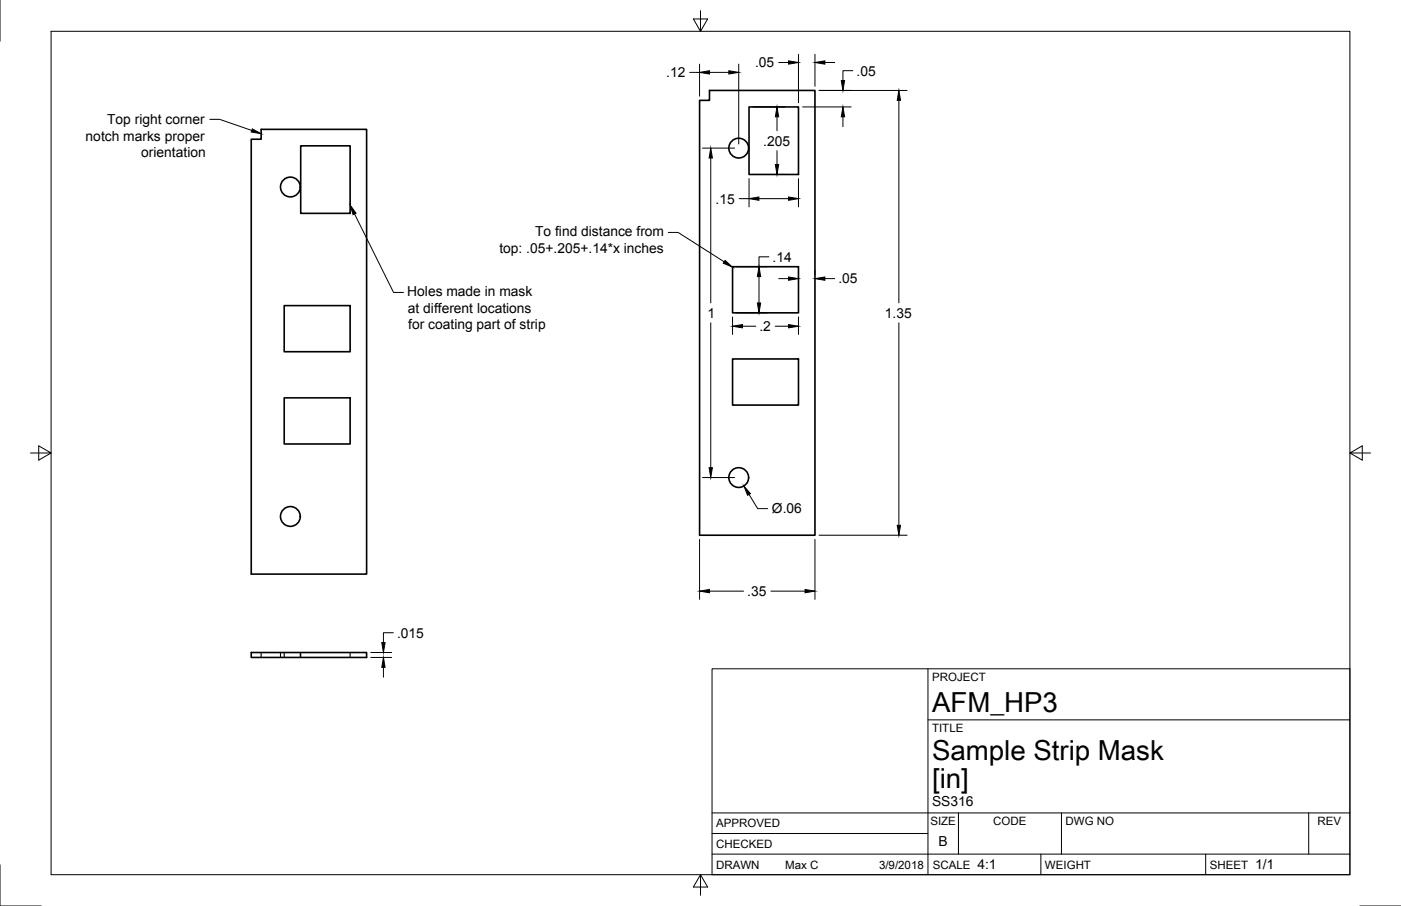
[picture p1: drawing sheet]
<svg xmlns="http://www.w3.org/2000/svg" width="432mm" height="279mm" viewBox="0 0 432 279" stroke-linecap="round" stroke-linejoin="round" font-family="sans-serif">
<!-- layer: Visible -->
<g fill="none" stroke="#000" stroke-width=".5">
<path d="M215.6 30.9h3.1v-3h32.5v137.2h-35.6zM230.9 33h15.2v20.8h-15.2zM77.4 42.9h3.1v-3h32.5v137.2h-35.6zM92.7 45h15.2v20.8h-15.2zM87.6 94.2h20.3v14.3h-20.3zM225.8 82.3h20.3v14.2h-20.3zM225.8 110.7h20.3v14.2h-20.3zM87.6 122.7h20.3v14.2h-20.3zM77.4 201.2h35.6v1.6h-35.6z"/>
<circle cx="89.5" cy="57.7" r="3"/>
<circle cx="227.7" cy="45.7" r="3"/>
<circle cx="89.5" cy="159.3" r="3"/>
<circle cx="227.7" cy="147.3" r="3"/>
</g>
<!-- layer: Hidden -->
<path d="M80.5 201.2v1.6M86.5 201.2v1.6M87.6 201.2v1.6M92.5 201.2v1.6M92.7 201.2v1.6M107.9 201.2v1.6" fill="none" stroke="#000" stroke-width=".35"/>
<!-- layer: Border -->
<path d="M0 0v12.7M15.7 9.7h400.4v260h-400.4zM215.9 3.3v6.4l-2.2-3.9h4.4l-2.2 3.9M9.4 139.7h6.3l-3.8-2.2v4.4l3.8-2.2M416.1 139.7l3.8 2.2v-4.4l-3.8 2.2h6.3M0 266.7v12.7h12.7M215.9 269.7l2.2 3.9h-4.4l2.2-3.9v6.4M419.1 279.4h12.7" fill="none" stroke="#000" stroke-width=".31"/>
<!-- layer: Titleblock -->
<path d="M219.5 206.2h196.6v63.5h-196.6zM286 206.2v63.5M286 222h130.1M219.5 257h66.5M219.5 250.7h196.6M295.4 250.7v12.7M327.2 250.7v12.7M403.4 250.7v12.7M219.5 263.4h196.6M320.8 263.4v6.3M371.6 263.4v6.3" fill="none" stroke="#000" stroke-width=".31"/>
<!-- layer: Annotations -->
<path d="M77.8 39.8l2.7 1.4-3.1-.5zM107.9 63.2l1.8 2.5-.9 .5zM223.5 80.3l2.3 2.1-2.9-1.2z" fill="#000" stroke="#000" stroke-width=".31"/>
<path d="M64.7 36.8h3l9.9 3.4M109.3 66l12 24.2h3M205.9 71.7h3.1l14.2 9" fill="none" stroke="#000" stroke-width=".31"/>
<!-- layer: Dimensions -->
<g fill="none" stroke="#000" stroke-width=".31">
<path d="M215.6 19.8v9.9M227.7 19.8v24.6M240 19.3h3M246.1 16.7v15M251.2 16.7v9.9M254.2 19.3h3.1M212.6 22.3h3M218.7 22.3h5.9M232.1 33h9.9M239.5 36v4.3M247.4 33h14.9M252.4 27.9h27.2"/>
<path d="M259.8 36v3.1M262.8 21.8h-3v3M277 30.9v62.5M216.5 45.7h9.9M219.1 48.7v44.7M230.9 55.1v8.7M232.1 53.8h9.9M239.5 46.5v4.3M246.1 55.1v8.7M227.8 61.3h3.1M233.9 61.3h9.1M237 79.2h-3.1v3.1"/>
<path d="M219.1 99.5v44.7M225.8 97.7v5.4M227 96.5h9.5M227 82.3h9.5M233.9 85.3v8.1M240 85.9h3M246.1 83.4v1.3M246.1 97.7v5.4M251.2 83.4v1.3M254.2 85.9h3.1M277 99.6v62.4M228.8 100.6h4.1"/>
<path d="M238.9 100.6h4.1M216.5 147.3h9.9M230.9 152.5l2.6 4.4h3.1M215.6 166.3v18.5M251.2 166.3v18.5M252.4 165.1h27.2M121.2 195.1h-3v3.1M218.7 182.3h10.5M237.6 182.3h10.5M114.3 202.8h6.4M114.3 201.2h6.4M118.2 205.8v3"/>
</g>
<g fill="#000" stroke="#000" stroke-width=".31">
<path d="M243 18.8l3.1 .5-3.1 .5zM251.2 19.3l3-.5v1zM215.6 22.3l3.1-.5v1zM224.6 21.8l3.1 .5-3.1 .5zM239.5 33l.5 3h-1zM259.8 33l.5 3h-1zM259.3 24.8h1l-.5 3.1zM277 27.9l.5 3h-1zM219.1 45.7l.5 3h-1zM239 50.8h1l-.5 3zM230.9 61.3l3-.5v1zM243 60.8l3.1 .5-3.1 .5z"/>
<path d="M233.4 93.4h1l-.5 3.1zM233.9 82.3l.5 3h-1zM243 85.4l3.1 .5-3.1 .5zM251.2 85.9l3-.5v1zM225.8 100.6l3-.5v1zM243 100.1l3.1 .5-3.1 .5zM218.6 144.2h1l-.5 3.1zM229.3 149.9l2 2.3-.9 .5zM276.5 162h1l-.5 3.1zM117.7 198.2h1l-.5 3zM215.6 182.3l3.1-.5v1zM248.1 181.8l3.1 .5-3.1 .5z"/>
<path d="M118.2 202.8l.5 3h-1z"/>
</g>
<g font-size="8.5">
<text x="287.3" y="219.5">AFM_HP3</text>
<text x="287.3" y="234.4">Sample Strip Mask</text>
<text x="287.3" y="243.1">[in]</text>
</g>
<g font-size="4.3">
<text x="205.4" y="23.8">.12</text>
<text x="232.7" y="20.8">.05</text>
<text x="264" y="23.3">.05</text>
<text x="33" y="38.3">Top right corner</text>
<text x="26.4" y="43.4">notch marks proper</text>
<text x="235.2" y="44.9">.205</text>
<text x="43.5" y="48.5">orientation</text>
<text x="220.5" y="62.8">.15</text>
<text x="153.9" y="77.9">top: .05+.205+.14*x inches</text>
<text x="164.9" y="72.8">To find distance from</text>
<text x="238.1" y="80.7">.14</text>
<text x="258.4" y="87.4">.05</text>
<text x="125.5" y="91.3">Holes made in mask</text>
<text x="125.7" y="96.4">at different locations</text>
<text x="125.8" y="101.5">for coating part of strip</text>
<text x="218" y="98">1</text>
<text x="272.7" y="98">1.35</text>
<text x="234.1" y="102.1">.2</text>
<text x="237.9" y="158.3">Ø.06</text>
<text x="230.3" y="183.8">.35</text>
<text x="122.4" y="196.6">.015</text>
<text x="287.3" y="248.7">SS316</text>
<text x="289.3" y="261">B</text>
<text x="301.2" y="268.1">4:1</text>
<text x="386.8" y="268.1">1/1</text>
</g>
<g font-size="3.5">
<text x="287.3" y="210.1">PROJECT</text>
<text x="287.3" y="225.8">TITLE</text>
<text x="220.7" y="255.1">APPROVED</text>
<text x="286.8" y="254.5">SIZE</text>
<text x="306.2" y="254.5">CODE</text>
<text x="328.4" y="254.5">DWG NO</text>
<text x="406.1" y="254.5">REV</text>
<text x="220.7" y="261.5">CHECKED</text>
<text x="220.7" y="267.8">DRAWN</text>
<text x="242" y="267.8">Max C</text>
<text x="270.9" y="267.8">3/9/2018</text>
<text x="287.5" y="267.8">SCALE</text>
<text x="322.1" y="267.8">WEIGHT</text>
<text x="372.9" y="267.8">SHEET</text>
</g>
</svg>
